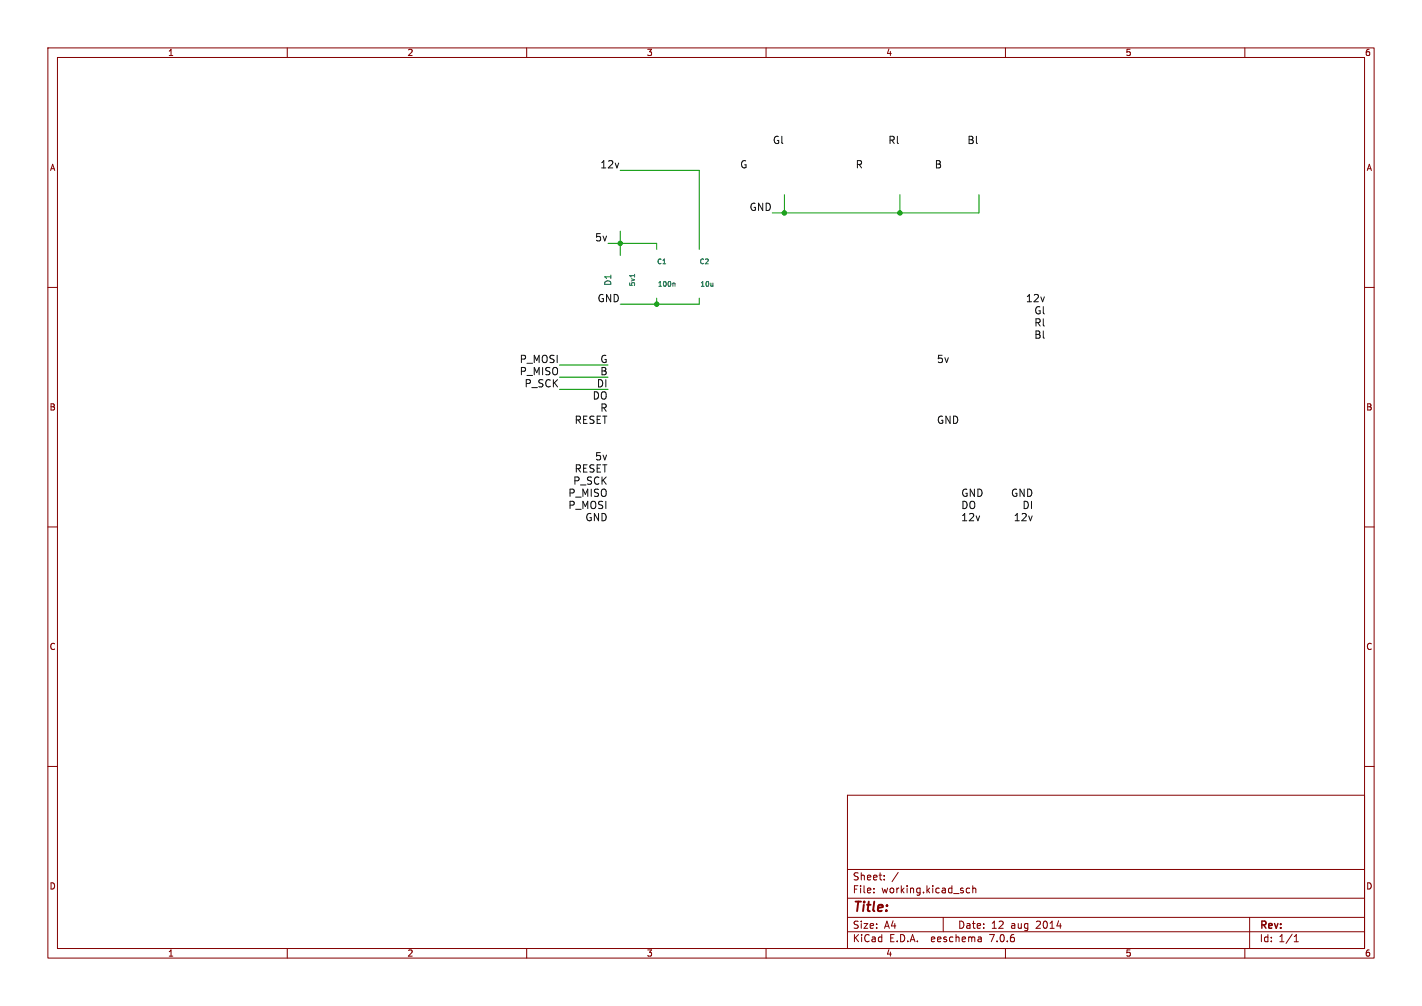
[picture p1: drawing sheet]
<svg xmlns="http://www.w3.org/2000/svg" width="297mm" height="210mm" viewBox="0 0 297 210" stroke-linecap="round" stroke-linejoin="round" font-family="sans-serif">
<g fill="none" stroke="#840000" stroke-width=".21">
<path d="M10 10h277v190h-277zM12 12h273v186h-273zM60 10v2M110 10v2M160 10v2M210 10v2M260 10v2M10 60h2M285 60h2M10 110h2M285 110h2M10 160h2"/>
<path d="M285 160h2M177 166h108v32h-108zM60 198v2M110 198v2M160 198v2M177 194.5h108M177 191.5h108M177 187.5h108M177 181.5h108M182.5 186.3v.1M182.5 185.5v.1M184.7 183.6v.1"/>
<path d="M184.7 182.8v.1M187.6 182.1l-1.3 2M197 191.5v3M202.5 185.5l-.4-.1-.3 .3 .2 .6h.5M203.2 185.5l.2-.1 .3 .1 .1 .9M203.2 184.9v1.5M204.9 195.7l.1 .9M205 196.5l-.2 .1M205 196h-.2M210 198v2M260 198v2M261 191.5v6.5"/>
<path d="M270.3 196.6h.9M270.3 195.5l.4-.4v1.5"/>
</g>
<path d="M129.5 35.6h16.5v16.5M127 50.8h10.2v1.3M129.5 48.3v5M163.8 40.6v3.9M188 40.6v3.9M204.5 40.6v3.9h-43.2M116.8 78.7h10.2M116.8 76.2h10.2M137.2 62.2v1.3M146 62.2v1.3h-16.5M116.8 81.3h10.2" fill="none" stroke="#009600" stroke-width=".21"/>
<path d="M132.5 57.3v.5M140.7 59.1l.3 .1v.6" fill="none" stroke="#006464" stroke-width=".21"/>
<g fill="#009600" stroke="#009600" stroke-width=".21">
<circle cx="163.8" cy="44.5" r=".46"/>
<circle cx="188" cy="44.5" r=".46"/>
<circle cx="137.2" cy="63.5" r=".46"/>
<circle cx="129.5" cy="50.8" r=".46"/>
</g>
<text font-size="2.8" fill="#840000" x="178" y="190.9">Title:</text>
<g font-size="2.1" fill="#0f0f0f">
<text x="125.3" y="35.2">12v</text>
<text x="154.5" y="35.2">G</text>
<text x="161.4" y="30.2">Gl</text>
<text x="178.7" y="35.2">R</text>
<text x="185.5" y="30.2">Rl</text>
<text x="195.2" y="35.2">B</text>
<text x="202" y="30.2">Bl</text>
<text x="156.5" y="44.1">GND</text>
<text x="124.2" y="50.5">5v</text>
<text x="124.7" y="63.2">GND</text>
<text x="214.2" y="63.2">12v</text>
<text x="216" y="65.7">Gl</text>
<text x="216" y="70.8">Bl</text>
<text x="216" y="68.3">Rl</text>
<text x="108.5" y="75.9">P_MOSI</text>
<text x="125.3" y="75.9">G</text>
<text x="195.6" y="75.9">5v</text>
<text x="108.5" y="78.4">P_MISO</text>
<text x="109.5" y="81">P_SCK</text>
<text x="123.7" y="83.5">DO</text>
<text x="124.6" y="81">DI</text>
<text x="125.3" y="78.4">B</text>
<text x="120" y="88.6">RESET</text>
<text x="125.3" y="86">R</text>
<text x="195.6" y="88.6">GND</text>
<text x="119.7" y="101.3">P_SCK</text>
<text x="120" y="98.7">RESET</text>
<text x="124.2" y="96.2">5v</text>
<text x="118.6" y="106.4">P_MOSI</text>
<text x="118.6" y="103.8">P_MISO</text>
<text x="200.7" y="106.4">DO</text>
<text x="200.7" y="103.8">GND</text>
<text x="211.1" y="103.8">GND</text>
<text x="213.5" y="106.4">DI</text>
<text x="122.2" y="108.9">GND</text>
<text x="200.7" y="108.9">12v</text>
<text x="211.7" y="108.9">12v</text>
</g>
<g font-size="2.1" fill="#840000">
<text x="178" y="184">Sheet:</text>
<text x="178" y="186.7">File:</text>
<text x="184.1" y="186.7">working.kicad_sch</text>
<text x="178" y="196.9">KiCad</text>
<text x="178" y="194.1">Size:</text>
<text x="184.7" y="194.1">A4</text>
<text x="185.7" y="196.9">E.D.A.</text>
<text x="194.6" y="196.9">eeschema</text>
<text x="200" y="194.1">Date:</text>
<text x="207" y="196.9">7.0.6</text>
<text x="207" y="194.1">12</text>
<text x="211.2" y="194.1">aug</text>
<text x="216.5" y="194.1">2014</text>
<text x="263" y="194.3">Rev:</text>
<text x="263" y="196.9">Id:</text>
<text x="267.1" y="196.9">1/1</text>
</g>
<g font-size="1.8" fill="#840000">
<text x="35" y="11.9">1</text>
<text x="85" y="11.9">2</text>
<text x="135" y="11.9">3</text>
<text x="185" y="11.9">4</text>
<text x="235" y="11.9">5</text>
<text x="285" y="11.9">6</text>
<text x="10.3" y="35.9">A</text>
<text x="285.3" y="35.9">A</text>
<text x="10.3" y="85.9">B</text>
<text x="285.3" y="85.9">B</text>
<text x="10.3" y="135.9">C</text>
<text x="285.3" y="135.9">C</text>
<text x="10.3" y="185.9">D</text>
<text x="285.3" y="185.9">D</text>
<text x="35" y="199.9">1</text>
<text x="85" y="199.9">2</text>
<text x="135" y="199.9">3</text>
<text x="185" y="199.9">4</text>
<text x="235" y="199.9">5</text>
<text x="285" y="199.9">6</text>
</g>
<text font-size="1.8" fill="#006464" x="127.9" y="59.8" transform="rotate(-90 127.9 59.8)">D1</text>
<g font-size="1.4" fill="#006464">
<text x="132.8" y="59.9" transform="rotate(-90 132.8 59.9)">5v1</text>
<text x="137.1" y="55.3">C1</text>
<text x="146" y="55.3">C2</text>
<text x="137.3" y="60">100n</text>
<text x="146.2" y="60">10u</text>
</g>
</svg>
